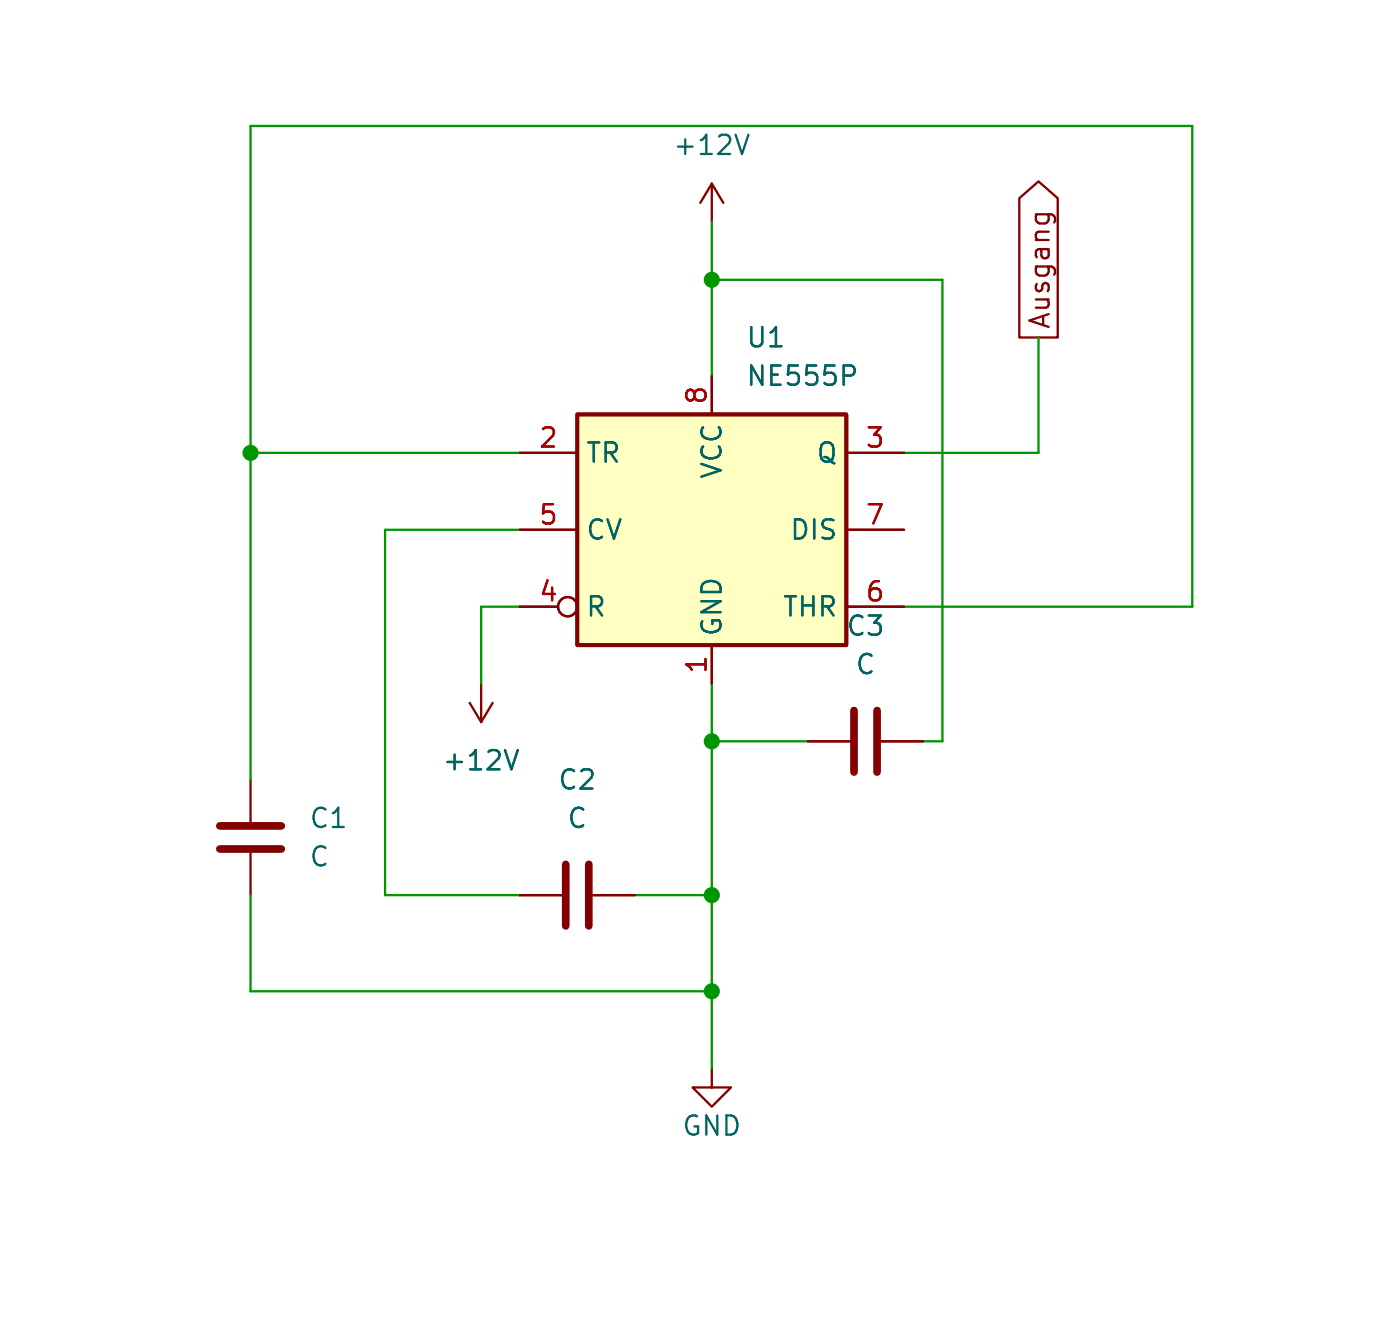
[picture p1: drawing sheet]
<svg xmlns="http://www.w3.org/2000/svg" width="93mm" height="87mm" viewBox="0 0 93 87" stroke-linecap="round" stroke-linejoin="round" font-family="sans-serif">
<path d="M14.5 56.1h4.1M14.5 54.5h4.1M37.4 57.1v4.1M38.9 57.1v4.1M56.4 46.9v4.1M58 46.9v4.1" fill="none" stroke="#840000" stroke-width=".51"/>
<g fill="none" stroke="#840000" stroke-width=".15">
<path d="M47 12.1v2.6M47 12.1l-.7 1.3M47 12.1l.8 1.3M67.4 13.1l1.2-1.1 1.3 1.1v9.2h-2.5zM68.5 14.2h1l.2 .2M68.5 14.2v.3M69.2 14.2l.1 .3M34.3 29.9h3.8M34.3 35h3.8M47 24.8v2.6M55.9 29.9h3.8M55.9 35h3.8"/>
<path d="M16.6 51.5v2.8M16.6 56.3v2.8M31 46.4l.8 1.3M31.8 45.1v2.6M32.6 46.4l-.8 1.3M34.3 40.1h2.6M34.3 59.1h2.8M39.2 59.1h2.8M47 42.6v2.5M53.4 49h2.8M55.9 40.1h3.8M58.2 49h2.8"/>
<path d="M47 70.5v1.3h1.3l-1.3 1.3-1.2-1.3h1.2"/>
<circle cx="37.5" cy="40.1" r=".63"/>
</g>
<path d="M38.1 27.4h17.8v15.2h-17.8z" fill="#ffffc2" stroke="#ffffc2" stroke-width=".07"/>
<path d="M38.1 27.4h17.8v15.2h-17.8z" fill="none" stroke="#840000" stroke-width=".25"/>
<path d="M49.5 8.9l-.5 1.3M56.4 24.2a.34 .34 0 0 1 0 .5M34.2 49.5l-.4 1.3" fill="none" stroke="#006464" stroke-width=".15"/>
<path d="M47 14.7v10.1M47 18.5h15.3v30.5h-1.3M16.6 29.9h17.7M34.3 35h-8.9v24.1h8.9M68.6 22.3v7.6h-8.9M16.6 59.1v6.4h30.4M34.3 40.1h-2.5v5M42 59.1h5M47 45.1v25.4M47 49h6.4M59.7 40.1h19.1v-31.8h-62.2v43.2" fill="none" stroke="#009600" stroke-width=".15"/>
<g fill="#009600" stroke="#009600" stroke-width=".15">
<circle cx="16.6" cy="29.9" r=".46"/>
<circle cx="47" cy="49" r=".46"/>
<circle cx="47" cy="18.5" r=".46"/>
<circle cx="47" cy="65.5" r=".46"/>
<circle cx="47" cy="59.1" r=".46"/>
</g>
<g font-size="1.8" fill="#006464">
<text x="44.4" y="10.5">+12V</text>
<text x="49.2" y="23.2">U1</text>
<text x="49.2" y="25.7">NE555P</text>
<text x="38.7" y="30.8">TR</text>
<text x="38.7" y="35.9">CV</text>
<text x="47.9" y="31.7" transform="rotate(-90 47.9 31.7)">VCC</text>
<text x="52.1" y="35.9">DIS</text>
<text x="53.9" y="30.8">Q</text>
<text x="38.7" y="40.9">R</text>
<text x="51.6" y="40.9">THR</text>
<text x="47.9" y="42.1" transform="rotate(-90 47.9 42.1)">GND</text>
<text x="55.9" y="42.2">C3</text>
<text x="56.5" y="44.7">C</text>
<text x="29.2" y="51.1">+12V</text>
<text x="36.8" y="52.4">C2</text>
<text x="20.4" y="54.9">C1</text>
<text x="20.4" y="57.4">C</text>
<text x="37.4" y="54.9">C</text>
<text x="45" y="75.2">GND</text>
</g>
<text font-size="1.8" fill="#840000" x="69.6" y="21.8" transform="rotate(-90 69.6 21.8)">Ausgang</text>
<g font-size="1.8" fill="#a90000">
<text x="35.5" y="29.7">2</text>
<text x="46.8" y="26.8" transform="rotate(-90 46.8 26.8)">8</text>
<text x="57.1" y="29.7">3</text>
<text x="35.5" y="34.7">5</text>
<text x="57.1" y="34.7">7</text>
<text x="35.5" y="39.8">4</text>
<text x="57.1" y="39.8">6</text>
<text x="46.8" y="44.6" transform="rotate(-90 46.8 44.6)">1</text>
</g>
</svg>
